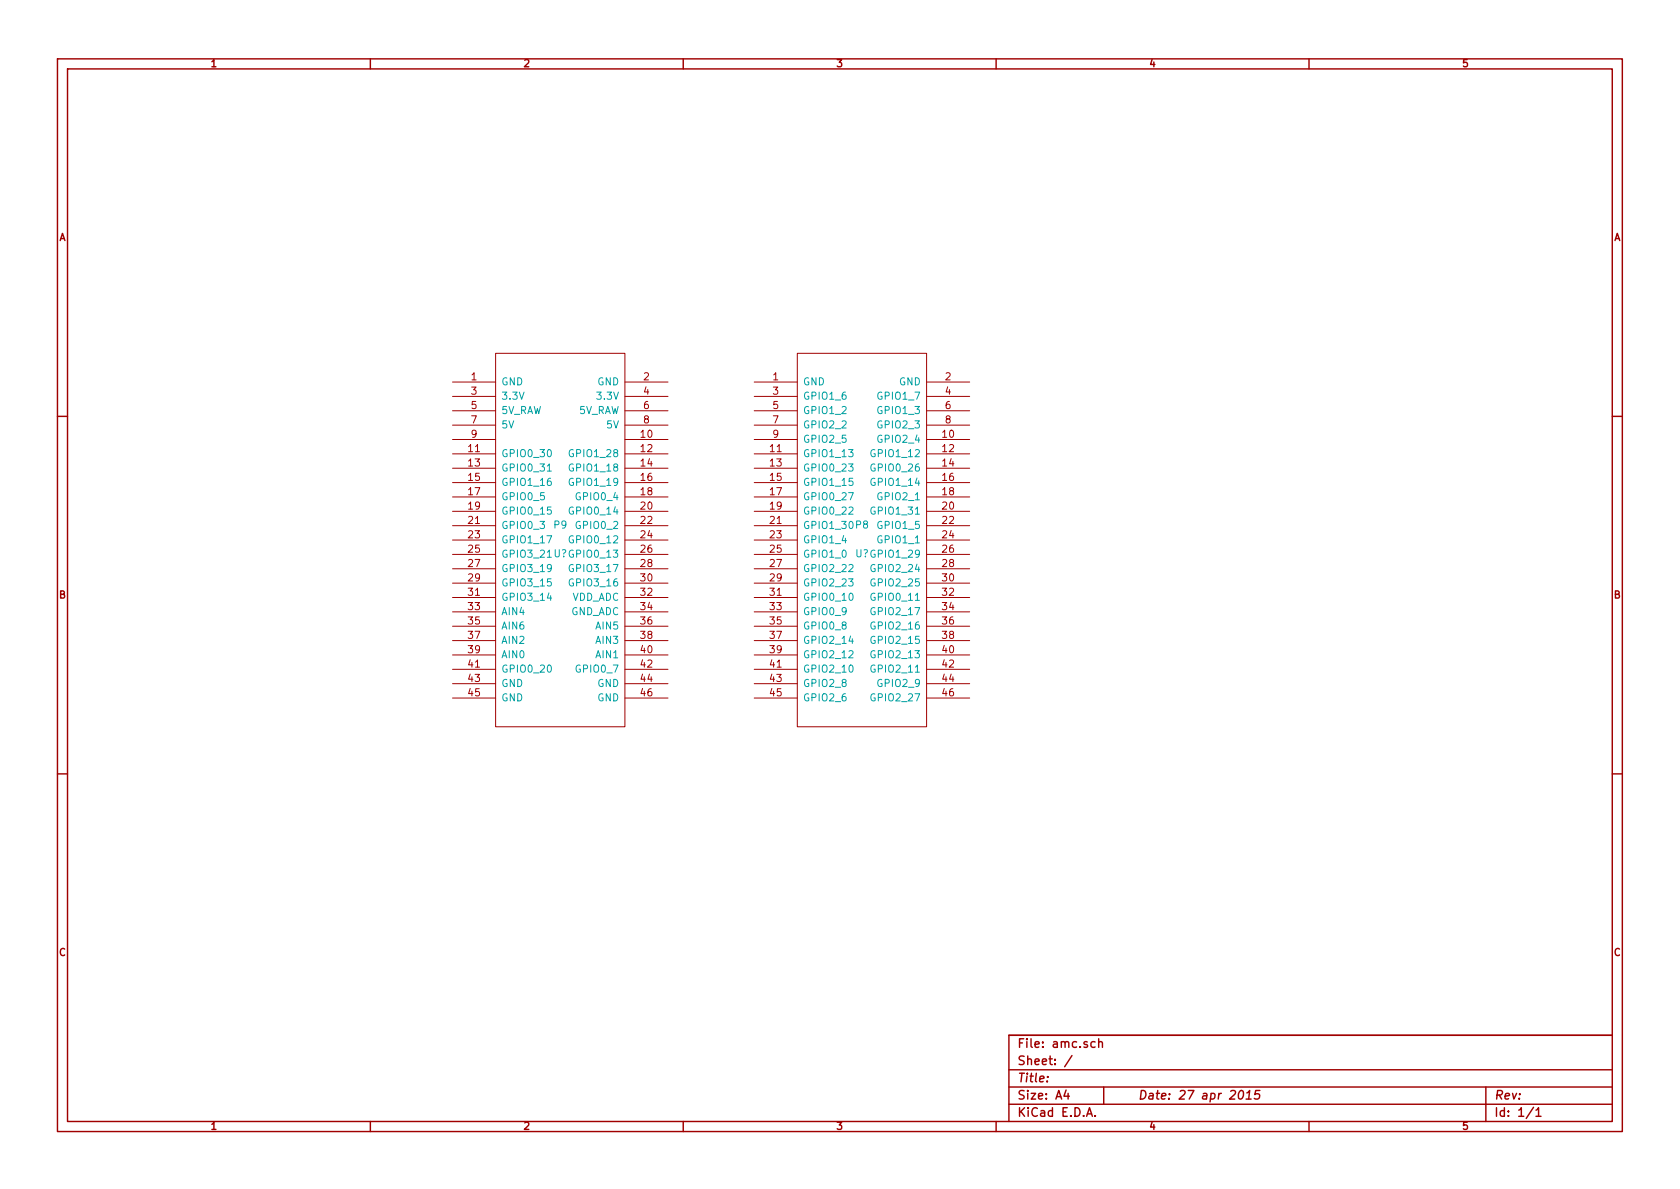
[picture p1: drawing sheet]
<svg xmlns="http://www.w3.org/2000/svg" width="297mm" height="210mm" viewBox="0 0 297 210" stroke-linecap="round" stroke-linejoin="round" font-family="sans-serif">
<g fill="none" stroke="#a00000" stroke-width=".25">
<path d="M10.2 10.4h276.6v189.7h-276.6zM11.9 12.2h273.2v186.1h-273.2zM65.5 10.4v1.8M120.8 10.4v1.8M176.1 10.4v1.8M231.4 10.4v1.8M10.2 73.6h1.7M285.1 73.6h1.7M10.2 136.8h1.7M285.1 136.8h1.7M65.5 198.3v1.8M120.8 198.3v1.8"/>
<path d="M176.1 198.3v1.8M178.4 189.2h106.7M178.4 195.3h106.7M178.4 192.2h106.7M185.2 190.4v.1M188.5 192.8l-.4 1h1M188.8 193.3v1.1M189.5 186.7l-1.3 1.9M192.1 197.4l.5-1.5 .5 1.5M192.3 197h.7M193.6 197.3v.1M193.6 184.3a.48 .48 0 0 0-.6 0v.8l.2 .1 .4-.1"/>
<path d="M194.3 184.3a.36 .36 0 0 1 .6 .1v.8M194.3 183.7v1.5M195.1 192.2v3.1M219.2 193l.4-.2a.88 .88 0 0 1-.3 1.6l-.3-.3a1.19 1.19 0 0 1 .2-1.1zM220.3 194.4h.9M220.4 193.3l.6-.5-.2 1.6M222.8 192.8h-.8l-.1 .8 .2-.2 .5 .1 .1 .2-.1 .5-.2 .2-.6-.2M231.4 198.3v1.8M262.7 192.2v6.1M271.1 195.8l-1.3 2M271.6 196.3l.4-.4v1.5M271.6 197.4h.9"/>
<path d="M285.1 183.1h-106.7v15.2"/>
</g>
<g fill="none" stroke="#a00000" stroke-width=".18">
<path d="M80 67.6h7.6M80 70.1h7.6M80 72.6h7.6M80 75.2h7.6M80 77.7h7.6M87.6 62.5h22.9v66h-22.9zM110.5 67.6h7.6M110.5 70.1h7.6M110.5 72.6h7.6M110.5 75.2h7.6M110.5 77.7h7.6M133.3 67.6h7.7"/>
<path d="M133.3 70.1h7.7M133.3 72.6h7.7M133.3 75.2h7.7M133.3 77.7h7.7M141 62.5h22.8v66h-22.8zM163.8 67.6h7.6M163.8 70.1h7.6M163.8 72.6h7.6M163.8 75.2h7.6M163.8 77.7h7.6M80 90.4h7.6M80 80.3h7.6"/>
<path d="M80 93h7.6M80 82.8h7.6M80 95.5h7.6M80 85.3h7.6M80 98h7.6M80 87.9h7.6M110.5 90.4h7.6M110.5 80.3h7.6M110.5 93h7.6M110.5 82.8h7.6M110.5 95.5h7.6M110.5 85.3h7.6"/>
<path d="M110.5 98h7.6M110.5 87.9h7.6M133.3 90.4h7.7M133.3 80.3h7.7M133.3 93h7.7M133.3 82.8h7.7M133.3 95.5h7.7M133.3 85.3h7.7M133.3 98h7.7M133.3 87.9h7.7M163.8 90.4h7.6M163.8 80.3h7.6"/>
<path d="M163.8 93h7.6M163.8 82.8h7.6M163.8 95.5h7.6M163.8 85.3h7.6M163.8 98h7.6M163.8 87.9h7.6M80 103.1h7.6M80 115.8h7.6M80 105.7h7.6M80 118.4h7.6M80 108.2h7.6M80 110.7h7.6"/>
<path d="M80 100.6h7.6M80 113.3h7.6M110.5 103.1h7.6M110.5 115.8h7.6M110.5 105.7h7.6M110.5 118.4h7.6M110.5 108.2h7.6M110.5 110.7h7.6M110.5 100.6h7.6M110.5 113.3h7.6M133.3 103.1h7.7M133.3 115.8h7.7"/>
<path d="M133.3 105.7h7.7M133.3 118.4h7.7M133.3 108.2h7.7M133.3 110.7h7.7M133.3 100.6h7.7M133.3 113.3h7.7M163.8 103.1h7.6M163.8 115.8h7.6M163.8 105.7h7.6M163.8 118.4h7.6M163.8 108.2h7.6M163.8 110.7h7.6"/>
<path d="M163.8 100.6h7.6M163.8 113.3h7.6M80 120.9h7.6M80 123.4h7.6M110.5 120.9h7.6M110.5 123.4h7.6M133.3 120.9h7.7M133.3 123.4h7.7M163.8 120.9h7.6M163.8 123.4h7.6"/>
</g>
<path d="M96.8 83.3h.7" fill="none" stroke="#00a0a0" stroke-width=".18"/>
<g font-size="2.1" fill="#a00000">
<text x="179.9" y="185.4">File: amc.sch</text>
<text x="179.9" y="191.5">Title:</text>
<text x="179.9" y="188.4">Sheet: /</text>
<text x="179.9" y="197.6">KiCad E.D.A.</text>
<text x="179.9" y="194.5">Size: A4</text>
<text x="201.2" y="194.5">Date: 27 apr 2015</text>
<text x="264.2" y="194.5">Rev:</text>
<text x="264.2" y="197.6">Id: 1/1</text>
</g>
<g font-size="1.8" fill="#a00000">
<text x="37.3" y="11.9">1</text>
<text x="92.7" y="11.9">2</text>
<text x="148" y="11.9">3</text>
<text x="203.3" y="11.9">4</text>
<text x="258.6" y="11.9">5</text>
<text x="10.4" y="42.7">A</text>
<text x="285.3" y="42.7">A</text>
<text x="83.3" y="67.3">1</text>
<text x="83.3" y="69.8">3</text>
<text x="113.8" y="67.3">2</text>
<text x="113.8" y="69.8">4</text>
<text x="136.7" y="67.3">1</text>
<text x="136.7" y="69.8">3</text>
<text x="167.2" y="67.3">2</text>
<text x="167.2" y="69.8">4</text>
<text x="83.3" y="72.4">5</text>
<text x="83.3" y="74.9">7</text>
<text x="83.3" y="77.5">9</text>
<text x="113.3" y="77.5">10</text>
<text x="113.8" y="72.4">6</text>
<text x="113.8" y="74.9">8</text>
<text x="136.7" y="72.4">5</text>
<text x="136.7" y="74.9">7</text>
<text x="136.7" y="77.5">9</text>
<text x="166.7" y="77.5">10</text>
<text x="167.2" y="72.4">6</text>
<text x="167.2" y="74.9">8</text>
<text x="82.9" y="80">11</text>
<text x="82.9" y="82.5">13</text>
<text x="113.3" y="80">12</text>
<text x="113.3" y="82.5">14</text>
<text x="136.2" y="80">11</text>
<text x="136.2" y="82.5">13</text>
<text x="166.7" y="80">12</text>
<text x="166.7" y="82.5">14</text>
<text x="82.9" y="85.1">15</text>
<text x="82.9" y="87.6">17</text>
<text x="113.3" y="85.1">16</text>
<text x="113.3" y="87.6">18</text>
<text x="136.2" y="85.1">15</text>
<text x="136.2" y="87.6">17</text>
<text x="166.7" y="85.1">16</text>
<text x="166.7" y="87.6">18</text>
<text x="82.9" y="92.7">21</text>
<text x="82.9" y="95.2">23</text>
<text x="82.9" y="90.2">19</text>
<text x="113.3" y="90.2">20</text>
<text x="113.3" y="92.7">22</text>
<text x="113.3" y="95.2">24</text>
<text x="136.2" y="92.7">21</text>
<text x="136.2" y="95.2">23</text>
<text x="136.2" y="90.2">19</text>
<text x="166.7" y="90.2">20</text>
<text x="166.7" y="92.7">22</text>
<text x="166.7" y="95.2">24</text>
<text x="82.9" y="97.8">25</text>
<text x="82.9" y="100.3">27</text>
<text x="113.3" y="97.8">26</text>
<text x="113.3" y="100.3">28</text>
<text x="136.2" y="97.8">25</text>
<text x="136.2" y="100.3">27</text>
<text x="166.7" y="97.8">26</text>
<text x="166.7" y="100.3">28</text>
<text x="10.4" y="105.9">B</text>
<text x="82.9" y="105.4">31</text>
<text x="82.9" y="107.9">33</text>
<text x="82.9" y="102.9">29</text>
<text x="113.3" y="102.9">30</text>
<text x="113.3" y="105.4">32</text>
<text x="113.3" y="107.9">34</text>
<text x="136.2" y="105.4">31</text>
<text x="136.2" y="107.9">33</text>
<text x="136.2" y="102.9">29</text>
<text x="166.7" y="102.9">30</text>
<text x="166.7" y="105.4">32</text>
<text x="166.7" y="107.9">34</text>
<text x="285.3" y="105.9">B</text>
<text x="82.9" y="110.5">35</text>
<text x="82.9" y="113">37</text>
<text x="113.3" y="110.5">36</text>
<text x="113.3" y="113">38</text>
<text x="136.2" y="110.5">35</text>
<text x="136.2" y="113">37</text>
<text x="166.7" y="110.5">36</text>
<text x="166.7" y="113">38</text>
<text x="82.9" y="118.1">41</text>
<text x="82.9" y="115.6">39</text>
<text x="113.3" y="115.6">40</text>
<text x="113.3" y="118.1">42</text>
<text x="136.2" y="118.1">41</text>
<text x="136.2" y="115.6">39</text>
<text x="166.7" y="115.6">40</text>
<text x="166.7" y="118.1">42</text>
<text x="82.9" y="120.6">43</text>
<text x="82.9" y="123.2">45</text>
<text x="113.3" y="120.6">44</text>
<text x="113.3" y="123.2">46</text>
<text x="136.2" y="120.6">43</text>
<text x="136.2" y="123.2">45</text>
<text x="166.7" y="120.6">44</text>
<text x="166.7" y="123.2">46</text>
<text x="10.4" y="169.1">C</text>
<text x="285.3" y="169.1">C</text>
<text x="37.3" y="199.8">1</text>
<text x="92.7" y="199.8">2</text>
<text x="148" y="199.8">3</text>
<text x="203.3" y="199.8">4</text>
<text x="258.6" y="199.8">5</text>
</g>
<g font-size="1.8" fill="#00a0a0">
<text x="88.6" y="68.2">GND</text>
<text x="88.6" y="70.7">3.3V</text>
<text x="105.5" y="68.2">GND</text>
<text x="105.8" y="70.7">3.3V</text>
<text x="142" y="68.2">GND</text>
<text x="142" y="70.7">GPIO1_6</text>
<text x="155.4" y="70.7">GPIO1_7</text>
<text x="158.9" y="68.2">GND</text>
<text x="88.6" y="73.3">5V_RAW</text>
<text x="88.6" y="75.8">5V</text>
<text x="102.1" y="73.3">5V_RAW</text>
<text x="107.3" y="75.8">5V</text>
<text x="142" y="73.3">GPIO1_2</text>
<text x="142" y="75.8">GPIO2_2</text>
<text x="155.4" y="73.3">GPIO1_3</text>
<text x="155.4" y="75.8">GPIO2_3</text>
<text x="88.6" y="80.9">GPIO0_30</text>
<text x="88.6" y="83.4">GPIO0_31</text>
<text x="101.1" y="80.9">GPIO1_28</text>
<text x="101.1" y="83.4">GPIO1_18</text>
<text x="142" y="78.4">GPIO2_5</text>
<text x="142" y="80.9">GPIO1_13</text>
<text x="142" y="83.4">GPIO0_23</text>
<text x="154.5" y="80.9">GPIO1_12</text>
<text x="154.5" y="83.4">GPIO0_26</text>
<text x="155.4" y="78.4">GPIO2_4</text>
<text x="88.6" y="86">GPIO1_16</text>
<text x="88.6" y="88.5">GPIO0_5</text>
<text x="101.1" y="86">GPIO1_19</text>
<text x="102.1" y="88.5">GPIO0_4</text>
<text x="142" y="86">GPIO1_15</text>
<text x="142" y="88.5">GPIO0_27</text>
<text x="154.5" y="86">GPIO1_14</text>
<text x="155.4" y="88.5">GPIO2_1</text>
<text x="88.6" y="93.6">GPIO0_3</text>
<text x="88.6" y="91.1">GPIO0_15</text>
<text x="98" y="93.5">P9</text>
<text x="101.1" y="91.1">GPIO0_14</text>
<text x="102.1" y="93.6">GPIO0_2</text>
<text x="142" y="93.6">GPIO1_30 P8</text>
<text x="142" y="91.1">GPIO0_22</text>
<text x="154.5" y="91.1">GPIO1_31</text>
<text x="155.4" y="93.6">GPIO1_5</text>
<text x="88.6" y="96.1">GPIO1_17</text>
<text x="88.6" y="98.7">GPIO3_21 U? GPIO0_13</text>
<text x="88.6" y="101.2">GPIO3_19</text>
<text x="101.1" y="96.1">GPIO0_12</text>
<text x="101.1" y="101.2">GPIO3_17</text>
<text x="142" y="96.1">GPIO1_4</text>
<text x="142" y="98.7">GPIO1_0</text>
<text x="142" y="101.2">GPIO2_22</text>
<text x="151.2" y="98.6">U? GPIO1_29</text>
<text x="154.5" y="101.2">GPIO2_24</text>
<text x="155.4" y="96.1">GPIO1_1</text>
<text x="88.6" y="106.3">GPIO3_14</text>
<text x="88.6" y="103.8">GPIO3_15</text>
<text x="100.9" y="106.3">VDD_ADC</text>
<text x="101.1" y="103.8">GPIO3_16</text>
<text x="142" y="106.3">GPIO0_10</text>
<text x="142" y="103.8">GPIO2_23</text>
<text x="154.5" y="103.8">GPIO2_25</text>
<text x="154.5" y="106.3">GPIO0_11</text>
<text x="88.6" y="108.8">AIN4</text>
<text x="88.6" y="111.4">AIN6</text>
<text x="88.6" y="113.9">AIN2</text>
<text x="100.7" y="108.8">GND_ADC</text>
<text x="105.4" y="111.4">AIN5</text>
<text x="105.4" y="113.9">AIN3</text>
<text x="142" y="108.8">GPIO0_9</text>
<text x="142" y="111.4">GPIO0_8</text>
<text x="142" y="113.9">GPIO2_14</text>
<text x="154.5" y="108.8">GPIO2_17</text>
<text x="154.5" y="111.4">GPIO2_16</text>
<text x="154.5" y="113.9">GPIO2_15</text>
<text x="88.6" y="119">GPIO0_20</text>
<text x="88.6" y="116.5">AIN0</text>
<text x="102.1" y="119">GPIO0_7</text>
<text x="105.4" y="116.5">AIN1</text>
<text x="142" y="119">GPIO2_10</text>
<text x="142" y="116.5">GPIO2_12</text>
<text x="154.5" y="116.5">GPIO2_13</text>
<text x="154.5" y="119">GPIO2_11</text>
<text x="88.6" y="121.5">GND</text>
<text x="88.6" y="124.1">GND</text>
<text x="105.5" y="121.5">GND</text>
<text x="105.5" y="124.1">GND</text>
<text x="142" y="121.5">GPIO2_8</text>
<text x="142" y="124.1">GPIO2_6</text>
<text x="154.5" y="124.1">GPIO2_27</text>
<text x="155.4" y="121.5">GPIO2_9</text>
</g>
</svg>
